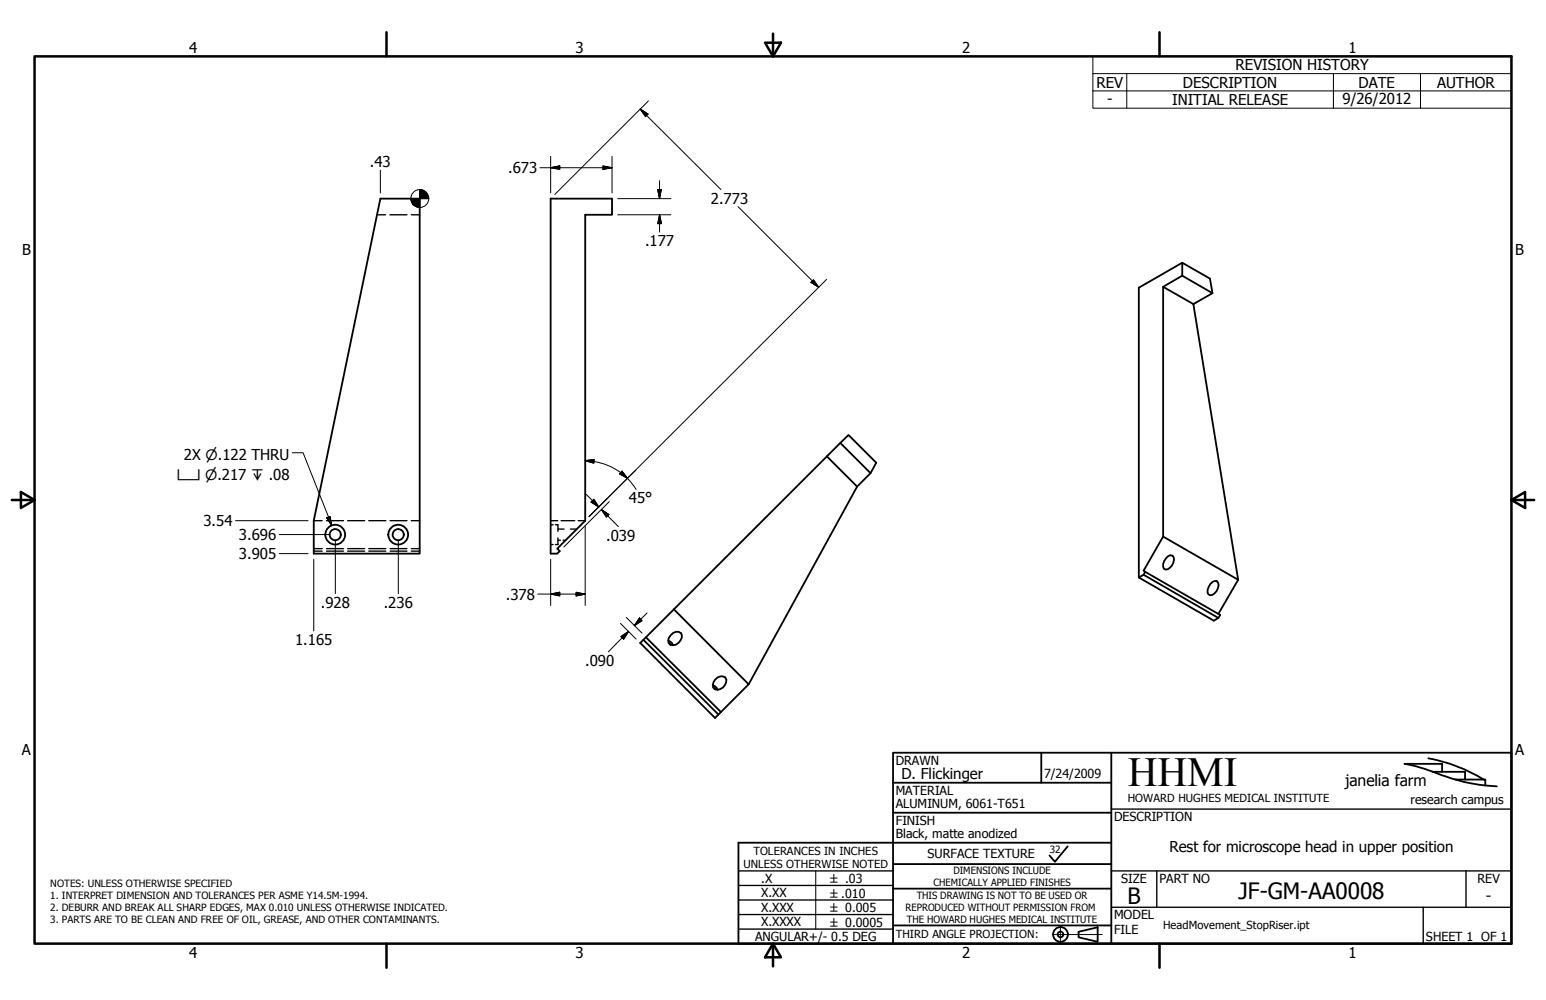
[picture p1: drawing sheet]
<svg xmlns="http://www.w3.org/2000/svg" width="432mm" height="279mm" viewBox="0 0 432 279" stroke-linecap="round" stroke-linejoin="round" font-family="sans-serif">
<!-- layer: Visible (ANSI) -->
<g fill="none" stroke="#000" stroke-width=".51">
<path d="M106.2 55.5h11v99.2h-29.6v-9.2zM153.8 55.5h17.1v4.5h-7.5v85.5l-7.8 7.8 .7 .7-.7 .7h-1.8zM330.2 77v-3.6l7.7 4.5 .7 4-5.3 3.1 12.5 77M330.2 73.4l-12.1 7v81M324.9 80.1l5.3-3.1 8.4 4.9M324.9 80.1v69.8M324.9 80.1l8.4 4.9M230.9 127.5l3.8-3.7 8.4 8.4M230.9 127.5l-42.7 42.7M230.9 127.5l8.5 8.5M234.7 123.8l2.3-2.3 7.7 7.8-1.6 2.9-3.7 3.8-30.3 55.2M319.8 159.8l-.4 .8"/>
<path d="M324.9 149.9l-5.5 9.5 21.4 12.4-.5 .9-1.3 .7-20.9-12M324.9 149.9l20.9 12.1M325.7 156l.6-.6 .6-.3 .6 .2a2.06 2.06 0 0 1-.2 2.7 1.56 1.56 0 0 1-2.2 .9 2.57 2.57 0 0 1 .6-2.9zM180.4 178.1l-.7 .7M186.7 179l1 .7 .3 .6M186.8 179.6l.5 .6M187.3 177.5a1.77 1.77 0 0 1 3.1-.1 2.59 2.59 0 0 1-3.1 2.7 1.66 1.66 0 0 1 0-2.6zM188.2 170.2l20.9 21-9.4 9.4-20.9-21 .9-.8 21 20.8M188.2 170.2l-7.8 7.9 21 20.8M318.1 161.4l1.3-.8 20.9 12.1M338.1 163.1l1.2-.8 .6 .1a2.06 2.06 0 0 1-.1 2.8 1.56 1.56 0 0 1-2.3 .9 2.68 2.68 0 0 1 .6-3zM345.8 162l-5.5 9.5"/>
<path d="M199.1 191.4l1.1 .8 .2 .5M199.2 192l.6 .6M199.7 189.9a1.83 1.83 0 0 1 3.2 0 2.59 2.59 0 0 1-3.2 2.7 1.7 1.7 0 0 1 0-2.7z"/>
<circle cx="93.6" cy="149.4" r="1.56"/>
<circle cx="93.6" cy="149.4" r="2.76"/>
<circle cx="111.2" cy="149.4" r="1.56"/>
<circle cx="111.2" cy="149.4" r="2.76"/>
</g>
<!-- layer: Hidden (ANSI) -->
<g fill="none" stroke="#000" stroke-width=".38">
<path d="M105.3 60h2.4M108.9 60h4.8M114.9 60h2.3M87.6 145.5h2.4M87.6 153.3h2.4M87.6 154h2.4M91.2 145.5h4.7M91.2 153.3h4.7M91.2 154h4.7M97.1 145.5h4.8M97.1 153.3h4.8M97.1 154h4.8"/>
<path d="M103 145.5h4.8M103 153.3h4.8M103 154h4.8M109 145.5h4.7M109 153.3h4.7M109 154h4.7M114.9 145.5h2.3M114.9 153.3h2.3M114.9 154h2.3M153.8 145.5h2M153.8 152.1h.7M153.8 146.6h.7"/>
<path d="M155.1 146.6h.7v1.9M155.8 150.3v1.8h-.7M155.8 150.9h.7M155.8 147.8h1.7M156.7 145.5h3.8M157.3 150.9h.7M159.3 147.8h1.8M161.5 145.5h1.9"/>
</g>
<!-- layer: Border (ANSI) -->
<g fill="none" stroke="#000" stroke-width=".7">
<path d="M9.7 15.7h412.4v248h-412.4zM107.9 9v6.7M213.7 11.9h4.4l-2.2 3.8zM215.9 9.4v6.3M323.8 9v6.7M3.3 139.7h6.4M5.8 137.5l3.9 2.2-3.9 2.2zM422.1 139.7l3.9-2.2v4.4zM422.1 139.7h6.4M107.9 263.7v6.7M215.9 263.7l2.2 3.8h-4.4zM215.9 263.7v6.3"/>
<path d="M323.8 263.7v6.7"/>
</g>
<!-- layer: Title (ANSI) -->
<g fill="none" stroke="#000" stroke-width=".51">
<path d="M249.4 218.7h61M290.8 210.3v8.4M310.4 210.3v53.4M398.9 211.9a44.8 44.8 0 0 1 15.5 5.9M400.2 215.6h9v2.2M402.8 215.6v-2.2h-10.5a63.1 63.1 0 0 1 11.8 3.6l4.9 1.5a49.3 49.3 0 0 0 9.1 1.2M406.5 217.8h8.3v1.7M249.4 227.1h61M298.2 236.5l-3.6 4.3-1.5-1.8M310.4 235.5h-104.2v28.2h215.9v-53.4h-172.7v53.4M249.4 241.4h61M249.4 258.6h61"/>
<path d="M249.4 248.3h61M301.2 260.3l5.4-1.2v4l-5.4-1.2z"/>
<circle cx="296.2" cy="261.1" r="2.06"/>
<circle cx="296.2" cy="261.1" r=".79"/>
</g>
<!-- layer: Sketch Geometry (ANSI) -->
<path d="M227.8 243.3v16.3" fill="none" stroke="#000" stroke-width=".28"/>
<!-- layer: Centerline (ANSI) -->
<path d="M296.2 258.8v4.6M293.9 261.1h13.9" fill="none" stroke="#000" stroke-width=".28"/>
<!-- layer: Title (ANSI) -->
<path d="M310.4 226.1h111.7M206.2 259.6h43.2M206.2 255.5h43.2M206.2 251.5h43.2M206.2 247.4h43.2M206.2 243.3h43.2M310.4 243.3h111.7M310.4 253.5h111.7M323.1 243.3v10.2M397.5 253.5v10.2M409.4 243.3v10.2" fill="none" stroke="#000" stroke-width=".38"/>
<!-- layer: Symbol (ANSI) -->
<path d="M305.2 20.6v-4.9h116.9v4.9M305.2 25.4h116.9M314.7 20.6v9.6M372.4 20.6v9.6M396.7 20.6v9.6M422.1 20.6h-116.9v4.8M422.1 20.6v9.6h-116.9v-4.8M81.7 126.5h2.9l8 20.3M91.2 144.7l1-.4 .4 2.5z" fill="none" stroke="#000" stroke-width=".28"/>
<!-- layer: Dimension (ANSI) -->
<g fill="none" stroke="#000" stroke-width=".28">
<path d="M178.8 30.5l2.2 1.4-.7 .7zM178.8 30.5l22.6 22.5M181.1 28.2l-26.2 26.2M106.2 47.6v6.3M150.8 46.9h20.1M153.8 46.9l2.5-.5v.9zM153.8 43.7v10.2M168.4 46.4l2.5 .5-2.5 .4zM170.9 43.7v10.2M172.5 55.5h14.9M183.7 53h1l-.5 2.5zM184.2 50.5v5"/>
<path d="M206.1 57.7l22.6 22.6M172.5 60h14.9M184.2 60l.5 2.5h-1zM184.2 60v4.8M227.2 78.2l1.5 2.1-2.2-1.4zM230.9 78l-66.4 66.3 13-12.9M163.4 128.7l2.5-.3v1zM163.4 128.7l2.5 .2M163.7 138.1l3.6 3.6M165.9 139.5l1.4 2.2-2.2-1.4zM165.9 129a17.3 17.3 0 0 1 9.4 4.6M173.7 131.6l1.6 2-2.3-1.2z"/>
<path d="M175.2 133.7l2.5 3.1M65.8 145.5h20.2M78 149.4h14.1M78 154.7h8M87.6 156.3v20M93.7 150.9v15M111.3 150.9v15M153.8 156.3v12.9M163.4 147.1v22.1M168 142.4l2.1 1.4-.7 .7zM168 142.4l4.7 4.7M170.2 140.1l-12.7 12.7"/>
<path d="M150.2 166h13.2M153.8 166l2.5-.5v1zM160.9 165.5l2.5 .5-2.5 .5zM173.3 174.2l4.4 4.4M173.4 177.9l2.2-1.5-1.4 2.2zM174.9 172.5l4.4 4.4M175.6 176.4l-5.7 5.7M178.6 172.7l.7 .7-2.1 1.4zM180.7 171.3l-3.5 3.5"/>
<circle cx="117.3" cy="55.5" r="2.51"/>
</g>
<g fill="#000" stroke="#000" stroke-width=".28">
<path d="M178.8 30.5l2.2 1.4zM178.8 30.5l2.2 1.4-.7 .7zM114.7 55.5l.7 1.8-.5-.8zM114.7 55.5l1.6 2.3-.9-.5zM114.7 55.5l2.5 2.5-.9-.2zM117.2 55.5h2.5zM117.2 53l2.5 2.5h-2.5zM117.2 53v5zM114.7 55.5h2.5v2.5zM114.7 55.5h2.5zM119 53.7l.5 .8 .2 1zM118.2 53.1l.8 .6 .7 1.8z"/>
<path d="M117.2 53l1 .1 1.5 2.4zM153.8 46.9l2.5-.5zM153.8 46.9l2.5-.5v.9zM168.4 47.3l2.5-.4zM168.4 46.4l2.5 .5-2.5 .4zM183.7 53l.5 2.5zM183.7 53h1l-.5 2.5zM184.2 60l.5 2.5zM184.2 60l.5 2.5h-1zM226.5 78.9l2.2 1.4zM227.2 78.2l1.5 2.1-2.2-1.4zM163.4 128.7l2.5-.3z"/>
<path d="M163.4 128.7l2.5-.3v1zM173 132.4l2.3 1.2zM173.7 131.6l1.6 2-2.3-1.2zM165.1 140.3l2.2 1.4zM165.9 139.5l1.4 2.2-2.2-1.4zM168 142.4l2.1 1.4zM168 142.4l2.1 1.4-.7 .7zM153.8 166l2.5-.5zM153.8 166l2.5-.5v1zM160.9 166.5l2.5-.5zM160.9 165.5l2.5 .5-2.5 .5zM175.6 176.4l-1.4 2.2z"/>
<path d="M173.4 177.9l2.2-1.5-1.4 2.2zM178.6 172.7l-1.4 2.1zM178.6 172.7l.7 .7-2.1 1.4z"/>
</g>
<!-- layer: Symbol (ANSI) -->
<path d="M91.2 144.7l1.4 2.1zM91.2 144.7l1-.4 .4 2.5z" fill="#000" stroke="#000" stroke-width=".28"/>
<text font-size="11.6" x="315" y="219.7">HHMI</text>
<g font-size="6.3">
<text x="345.9" y="251.1">JF-GM-AA0008</text>
<text x="314.9" y="252.6">B</text>
</g>
<text font-size="4.4" x="375.7" y="219.5">janelia farm</text>
<g font-size="4.2">
<text x="52.8" y="14.7">4</text>
<text x="160.8" y="14.7">3</text>
<text x="268.7" y="14.7">2</text>
<text x="376.7" y="14.7">1</text>
<text x="345.1" y="19.7">REVISION HISTORY</text>
<text x="306.3" y="24.5">REV</text>
<text x="309.2" y="29.1">-</text>
<text x="327.3" y="29.3">INITIAL RELEASE</text>
<text x="330.4" y="24.5">DESCRIPTION</text>
<text x="375" y="29.1">9/26/2012</text>
<text x="379.5" y="24.5">DATE</text>
<text x="401.4" y="24.5">AUTHOR</text>
<text x="103.3" y="46.7">.43</text>
<text x="141.9" y="48.4">.673</text>
<text x="198.6" y="56.9">2.773</text>
<text x="6.2" y="71.4">B</text>
<text x="180.1" y="68.7">.177</text>
<text x="423.2" y="71.4">B</text>
<text x="51.4" y="128.7">2X ⌀.122 THRU</text>
<text x="175.6" y="140.6">45°</text>
<text x="56.8" y="147">3.54</text>
<text x="66.7" y="150.9">3.696</text>
<text x="169.3" y="151.1">.039</text>
<text x="66.7" y="156.2">3.905</text>
<text x="141.3" y="167.5">.378</text>
<text x="89.6" y="169.8">.928</text>
<text x="107.2" y="169.7">.236</text>
<text x="82.4" y="180.1">1.165</text>
<text x="163.4" y="186">.090</text>
<text x="6.1" y="211.1">A</text>
<text x="423.2" y="211.1">A</text>
<text x="251.8" y="217.6">D. Flickinger</text>
<text x="326.6" y="238.1">Rest for microscope head in upper position</text>
<text x="415" y="251.7">-</text>
<text x="52.8" y="267.7">4</text>
<text x="160.8" y="267.8">3</text>
<text x="268.7" y="267.8">2</text>
<text x="376.7" y="267.7">1</text>
</g>
<text font-size="4" x="49.4" y="134">⌴ ⌀.217 ↧ .08</text>
<g font-size="3.5">
<text x="250.2" y="213.6">DRAWN</text>
<text x="250.2" y="222">MATERIAL</text>
<text x="291.6" y="217.4">7/24/2009</text>
<text x="250.2" y="225.7">ALUMINUM, 6061-T651</text>
<text x="394" y="224.5">research campus</text>
<text x="250.2" y="230.4">FINISH</text>
<text x="311.1" y="229.4">DESCRIPTION</text>
<text x="250.2" y="234.1">Black, matte anodized</text>
<text x="259.1" y="239.7">SURFACE TEXTURE</text>
<text x="212.6" y="246.6">.X</text>
<text x="212.6" y="250.7">X.XX</text>
<text x="313.2" y="246.7">SIZE</text>
<text x="323.8" y="246.7">PART NO</text>
<text x="412.7" y="246.6">REV</text>
<text x="212.6" y="254.8">X.XXX</text>
<text x="311.1" y="256.9">MODEL</text>
<text x="210.9" y="263">ANGULAR+/- 0.5 DEG</text>
<text x="212.6" y="258.8">X.XXXX</text>
<text x="311.1" y="261">FILE</text>
<text x="398.3" y="262.8">SHEET 1 OF 1</text>
</g>
<g font-size="3.3">
<text x="231.9" y="246.7">± .03</text>
<text x="231.9" y="250.8">±.010</text>
<text x="231.9" y="254.8">± 0.005</text>
<text x="231.9" y="258.9">± 0.0005</text>
</g>
<g font-size="3.1">
<text x="315" y="224.1">HOWARD HUGHES MEDICAL INSTITUTE</text>
<text x="210.4" y="238.8">TOLERANCES IN INCHES</text>
<text x="207.6" y="242.6">UNLESS OTHERWISE NOTED</text>
<text x="250.2" y="262.2">THIRD ANGLE PROJECTION:</text>
<text x="324.9" y="259.5">HeadMovement_StopRiser.ipt</text>
</g>
<g font-size="2.8">
<text x="293.2" y="238.4">32</text>
<text x="266.3" y="244.3">DIMENSIONS INCLUDE</text>
<text x="14" y="247.8">NOTES: UNLESS OTHERWISE SPECIFIED</text>
<text x="14" y="251.2">1. INTERPRET DIMENSION AND TOLERANCES PER ASME Y14.5M-1994.</text>
<text x="256" y="251.1">THIS DRAWING IS NOT TO BE USED OR</text>
<text x="260.7" y="247.6">CHEMICALLY APPLIED FINISHES</text>
<text x="14" y="254.5">2. DEBURR AND BREAK ALL SHARP EDGES, MAX 0.010 UNLESS OTHERWISE INDICATED.</text>
<text x="14" y="257.9">3. PARTS ARE TO BE CLEAN AND FREE OF OIL, GREASE, AND OTHER CONTAMINANTS.</text>
<text x="252.9" y="254.4">REPRODUCED WITHOUT PERMISSION FROM</text>
<text x="253.3" y="257.8">THE HOWARD HUGHES MEDICAL INSTITUTE</text>
</g>
</svg>
